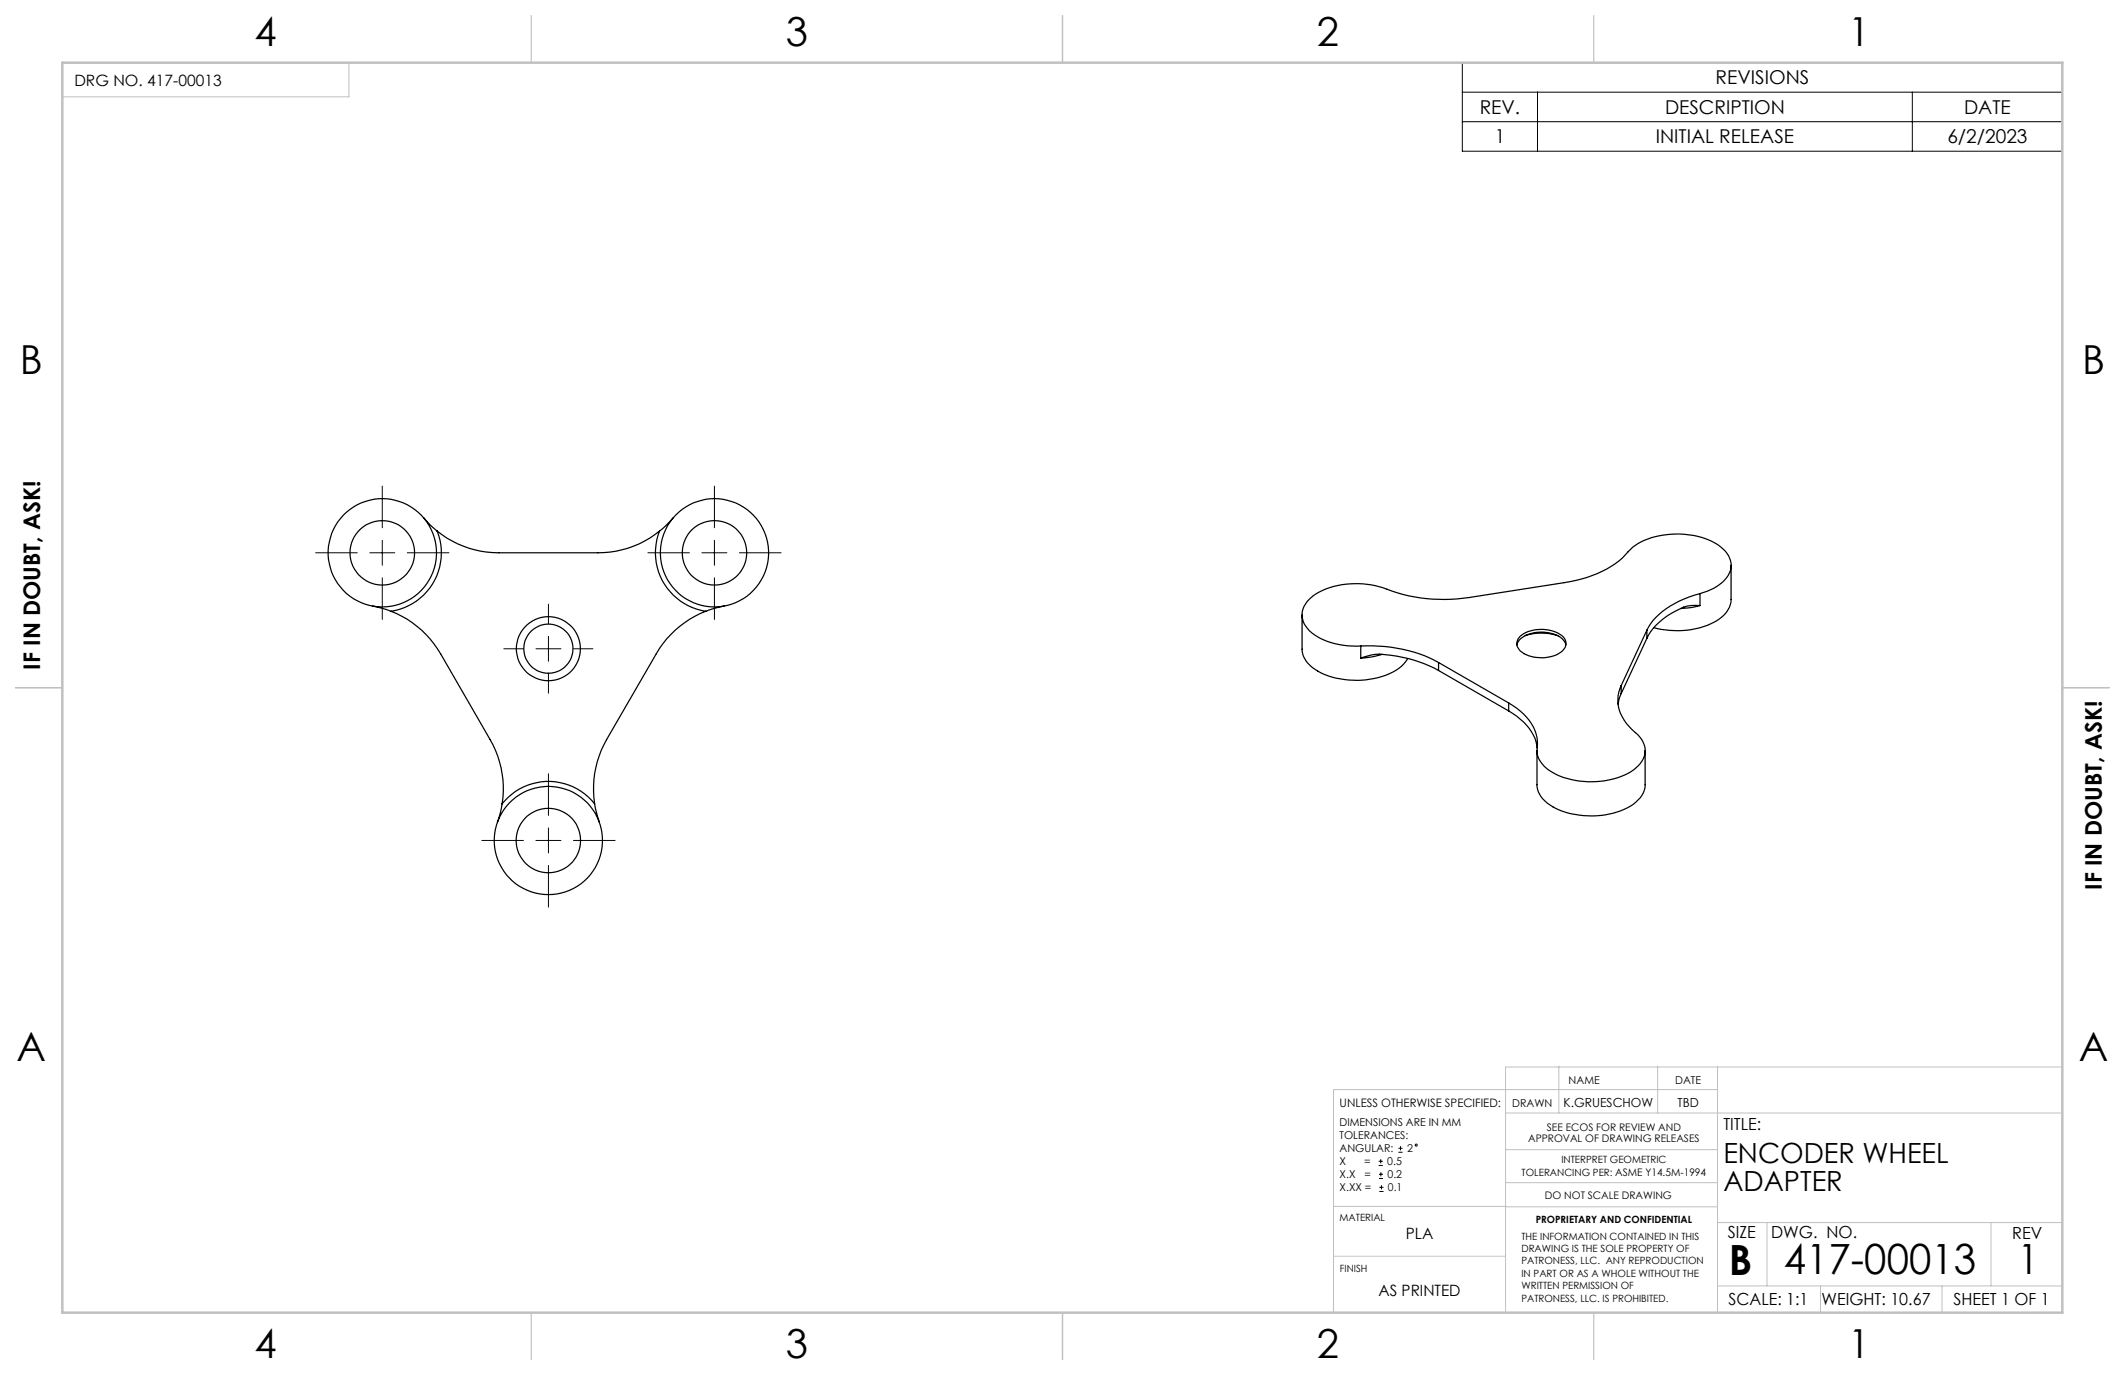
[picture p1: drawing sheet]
<svg xmlns="http://www.w3.org/2000/svg" width="432mm" height="279mm" viewBox="0 0 432 279" stroke-linecap="round" stroke-linejoin="round" font-family="sans-serif">
<g fill="none" stroke="#000" stroke-width=".2">
<path d="M297.1 12.7h122v18h-122zM297.1 18.7h122M312.4 18.7v12M388.6 18.7v12M297.1 24.7h122M77.7 98.8v8.4M145.2 98.8v8.4M64.1 112.3h8.5M75.1 112.3h5.1M77.7 109.8v5.1M77.7 117.4v8.5M82.8 112.3h8.4"/>
<path d="M131.7 112.3h8.4M142.6 112.3h5.1M145.2 109.8v5.1M145.2 117.4v8.5M150.2 112.3h8.5M102.4 131.8h4M108.9 131.8h5.1M111.4 122.8v4M111.4 129.3v5.1M111.4 136.9v4M116.5 131.8h4M111.4 157.2v8.5"/>
<path d="M97.9 170.8h8.5M108.9 170.8h5.1M111.4 168.2v5.1M111.4 175.9v8.4M116.5 170.8h8.5M280.1 236.8h.9M280.1 236h.9M280.2 239.5h.8M280.2 238.6h.8M280.6 235.5v.9M280.6 238.2v.8M284.2 234.1h.8"/>
<path d="M284.2 233.3h.8M284.6 232.9v.9M280.3 242.1h.8M280.3 241.3h.8M280.7 240.8v.9"/>
<circle cx="287.8" cy="232.7" r=".21"/>
</g>
<g fill="none" stroke="#c0c0c0" stroke-width=".2">
<path d="M12.7 12.7h58.2v7h-58.2zM316.8 216.6v9.6M336.8 216.6v9.6M349 216.8v49.9M419.1 216.8h-113.2v49.7M305.9 226.2h113.2M305.9 233.6h43.1M349 221.4h-78v45.1M271 255.3h34.9M271 245.1h35M305.9 240.3h43.1M306 245.2h43"/>
<path d="M349 248.4h70.1M359.1 248.4v12.9M404.6 248.4v12.9M349 261.3h70.1M369.9 261.3v5.4M394.6 261.3v5.4"/>
</g>
<path d="M108 3.2v9.5M215.9 3.2v9.5M323.8 3.2v9.5M3.1 139.7h9.6M419.1 139.7h9.5M108 266.7v9.6M215.9 266.7v9.6M323.8 266.7v9.6" fill="none" stroke="#c0c0c0" stroke-width=".25"/>
<path d="M12.7 12.7h406.4v254h-406.4z" fill="none" stroke="#c0c0c0" stroke-width=".5"/>
<g fill="none" stroke="#000" stroke-width=".25">
<path d="M86.1 105.2l1.4 1.6 1.3 1.1M88.8 107.9a12 12 0 0 1-9.4 16.3M88.8 107.9a20 20 0 0 0 12.6 4.4h20.1a19.6 19.6 0 0 0 12.5-4.4M134 107.9a12 12 0 0 0 9.4 16.3M136.8 105.2l-1.5 1.6-1.3 1.1M351.8 114.9v6.9a5.5 5.5 0 0 1-3.6 4.7 17.3 17.3 0 0 1-12.1 1M75.7 123.2l3.7 1M79.4 124.2a20.2 20.2 0 0 1 10.1 8.7l10.1 17.4a19.8 19.8 0 0 1 2.4 13M143.4 124.2a20 20 0 0 0-10.1 8.7l-10 17.4a20.4 20.4 0 0 0-2.5 13M147.1 123.2l-3.7 1M264.6 125v6.9a5.4 5.4 0 0 0 3.2 4.5 16.8 16.8 0 0 0 16.4-.6l1-.9 .9-1.1M276.5 131.3a29.7 29.7 0 0 1 15.8 3.3"/>
<path d="M276.5 133.7a10.3 10.3 0 0 1 6.3-.5 26.8 26.8 0 0 1 9.5 3M276.5 131.3v2.4M280.8 133l-1.7 .4-2.6 .3M292.3 134.6l14.3 8.2M292.3 134.6v1.6M292.3 136.2l14.3 8.3M308.2 131.1a4.2 4.2 0 0 1 3.6-2.5 6.7 6.7 0 0 1 5.9 1.5l.5 1M308.9 129.3a7.2 7.2 0 0 1 8.7 .1 2.12 2.12 0 0 1-.9 3.5 7.7 7.7 0 0 1-7.8-.6 1.95 1.95 0 0 1 0-3zM309.9 129.2a11.2 11.2 0 0 1 6.6 0M329.4 139.3a7.3 7.3 0 0 0 1.6 8.3l.6 .7a5.5 5.5 0 0 1 2.7 4.4 6 6 0 0 1-4.2 4.8 17.1 17.1 0 0 1-15.1-.8 5 5 0 0 1-2.6-5.5 9.5 9.5 0 0 0-5-7.8l-.8-.6M329.4 139.3v1.6M334.6 128.1l-5.2 11.2"/>
<path d="M334.6 128.1v1.6M334.6 129.7l-5.2 11.2M345.4 120.6a8.4 8.4 0 0 0 6.2-4.6 4.8 4.8 0 0 0-2.5-5.3 16.8 16.8 0 0 0-16.9 .2l-.5 .4a19.9 19.9 0 0 1-12.6 6.9l-20.7 3.2a33.9 33.9 0 0 1-18.1-2.2 16.8 16.8 0 0 0-13.4 1.8 4.4 4.4 0 0 0-1.5 6.3 11 11 0 0 0 7.6 3.8l3.5 .2M345.4 120.6a17.9 17.9 0 0 0-10 6.1l-.8 1.4M345.4 123a7.4 7.4 0 0 0-5.1 1.3 12.7 12.7 0 0 0-5.7 5.4M345.4 123l-1.6 .4-2.3 .2M345.4 120.6v2.4M306.6 144.5a11.4 11.4 0 0 1 5.5 6.2l.2 1.1M306.6 142.8v1.7M312.3 152.5v7a5.4 5.4 0 0 0 3.2 4.4 16.8 16.8 0 0 0 16.5-.5 5.1 5.1 0 0 0 2.3-3.9v-7M329.4 140.9l-.6 2.2M102 163.3a12 12 0 0 1 18.8 0"/>
<path d="M102 163.3l-.3 1.7-.6 2.1M120.8 163.3l1 3.8"/>
<circle cx="77.7" cy="112.3" r="6.5"/>
<circle cx="77.7" cy="112.3" r="11"/>
<circle cx="145.2" cy="112.3" r="11"/>
<circle cx="145.2" cy="112.3" r="6.5"/>
<circle cx="111.4" cy="131.8" r="6.5"/>
<circle cx="111.4" cy="131.8" r="5"/>
<circle cx="111.4" cy="170.8" r="6.5"/>
<circle cx="111.4" cy="170.8" r="11"/>
</g>
<g font-size="8.5">
<text x="351.3" y="259">B</text>
<text x="362.5" y="258.9">417-00013</text>
<text x="410" y="258.9">1</text>
</g>
<g font-size="8.1">
<text x="51.7" y="9.3">4</text>
<text x="159.7" y="9.3">3</text>
<text x="267.6" y="9.3">2</text>
<text x="375.6" y="9.3">1</text>
<text x="4" y="76">B</text>
<text x="423.1" y="76">B</text>
<text x="3.3" y="215.7">A</text>
<text x="422.4" y="215.7">A</text>
<text x="51.7" y="276">4</text>
<text x="159.7" y="276">3</text>
<text x="267.6" y="276">2</text>
<text x="375.6" y="276">1</text>
</g>
<g font-size="5.6">
<text x="350.2" y="236.4">ENCODER WHEEL</text>
<text x="350.2" y="242.1">ADAPTER</text>
</g>
<g font-size="4.7">
<text x="8.1" y="136.1" transform="rotate(-90 8.1 136.1)">IF IN DOUBT, ASK!</text>
<text x="427.1" y="180.8" transform="rotate(-90 427.1 180.8)">IF IN DOUBT, ASK!</text>
</g>
<g font-size="3.9">
<text x="348.6" y="17.2">REVISIONS</text>
<text x="300.7" y="23.2">REV.</text>
<text x="338.3" y="23.2">DESCRIPTION</text>
<text x="399.1" y="23.2">DATE</text>
<text x="303.7" y="29.2">1</text>
<text x="336.5" y="29.2">INITIAL RELEASE</text>
<text x="395.7" y="29.2">6/2/2023</text>
</g>
<g font-size="3.4">
<text x="350.2" y="229.5">TITLE:</text>
<text x="351.1" y="251.6">SIZE</text>
<text x="359.9" y="251.6">DWG. NO.</text>
<text x="408.9" y="251.7">REV</text>
<text x="351.2" y="265.2">SCALE: 1:1</text>
<text x="370.1" y="265.3">WEIGHT: 10.67</text>
<text x="396.9" y="265.2">SHEET 1 OF 1</text>
</g>
<g font-size="3.2">
<text x="15.1" y="17.5">DRG NO. 417-00013</text>
<text x="285.7" y="251.7">PLA</text>
<text x="280.1" y="263.3">AS PRINTED</text>
</g>
<g font-size="2.5">
<text x="317.7" y="225">K.GRUESCHOW</text>
<text x="340.9" y="225">TBD</text>
</g>
<text font-size="2.4" x="272.2" y="225">UNLESS OTHERWISE SPECIFIED:</text>
<g font-size="2.2">
<text x="318.7" y="220.3">NAME</text>
<text x="340.4" y="220.3">DATE</text>
<text x="307.3" y="225">DRAWN</text>
<text x="272.2" y="228.8">DIMENSIONS ARE IN MM</text>
<text x="272.2" y="231.5">TOLERANCES:</text>
<text x="272.2" y="239.4">X.X</text>
<text x="272.2" y="234.1">ANGULAR:</text>
<text x="272.2" y="236.8">X</text>
<text x="277.2" y="236.8">=</text>
<text x="277.3" y="239.4">=</text>
<text x="281.9" y="236.8">0.5</text>
<text x="281.9" y="239.4">0.2</text>
<text x="285.9" y="234.1">2</text>
<text x="272.2" y="242.1">X.XX =</text>
<text x="282" y="242.1">0.1</text>
</g>
<g font-size="2.1">
<text x="310.5" y="232">APPROVAL OF DRAWING RELEASES</text>
<text x="314.3" y="229.9">SEE ECOS FOR REVIEW AND</text>
<text x="313.9" y="243.6">DO NOT SCALE DRAWING</text>
</g>
<g font-size="2">
<text x="309.2" y="238.9">TOLERANCING PER: ASME Y14.5M-1994</text>
<text x="317.3" y="236.4">INTERPRET GEOMETRIC</text>
<text x="272.2" y="248">MATERIAL</text>
<text x="309.1" y="251.9">THE INFORMATION CONTAINED IN THIS</text>
<text x="312.1" y="248.4">PROPRIETARY AND CONFIDENTIAL</text>
<text x="309.1" y="254.4">DRAWING IS THE SOLE PROPERTY OF</text>
<text x="309.1" y="256.9">PATRONESS, LLC. ANY REPRODUCTION</text>
<text x="272.3" y="258.5">FINISH</text>
<text x="309.1" y="259.5">IN PART OR AS A WHOLE WITHOUT THE</text>
<text x="309.1" y="262">WRITTEN PERMISSION OF</text>
<text x="309.1" y="264.5">PATRONESS, LLC. IS PROHIBITED.</text>
</g>
</svg>
